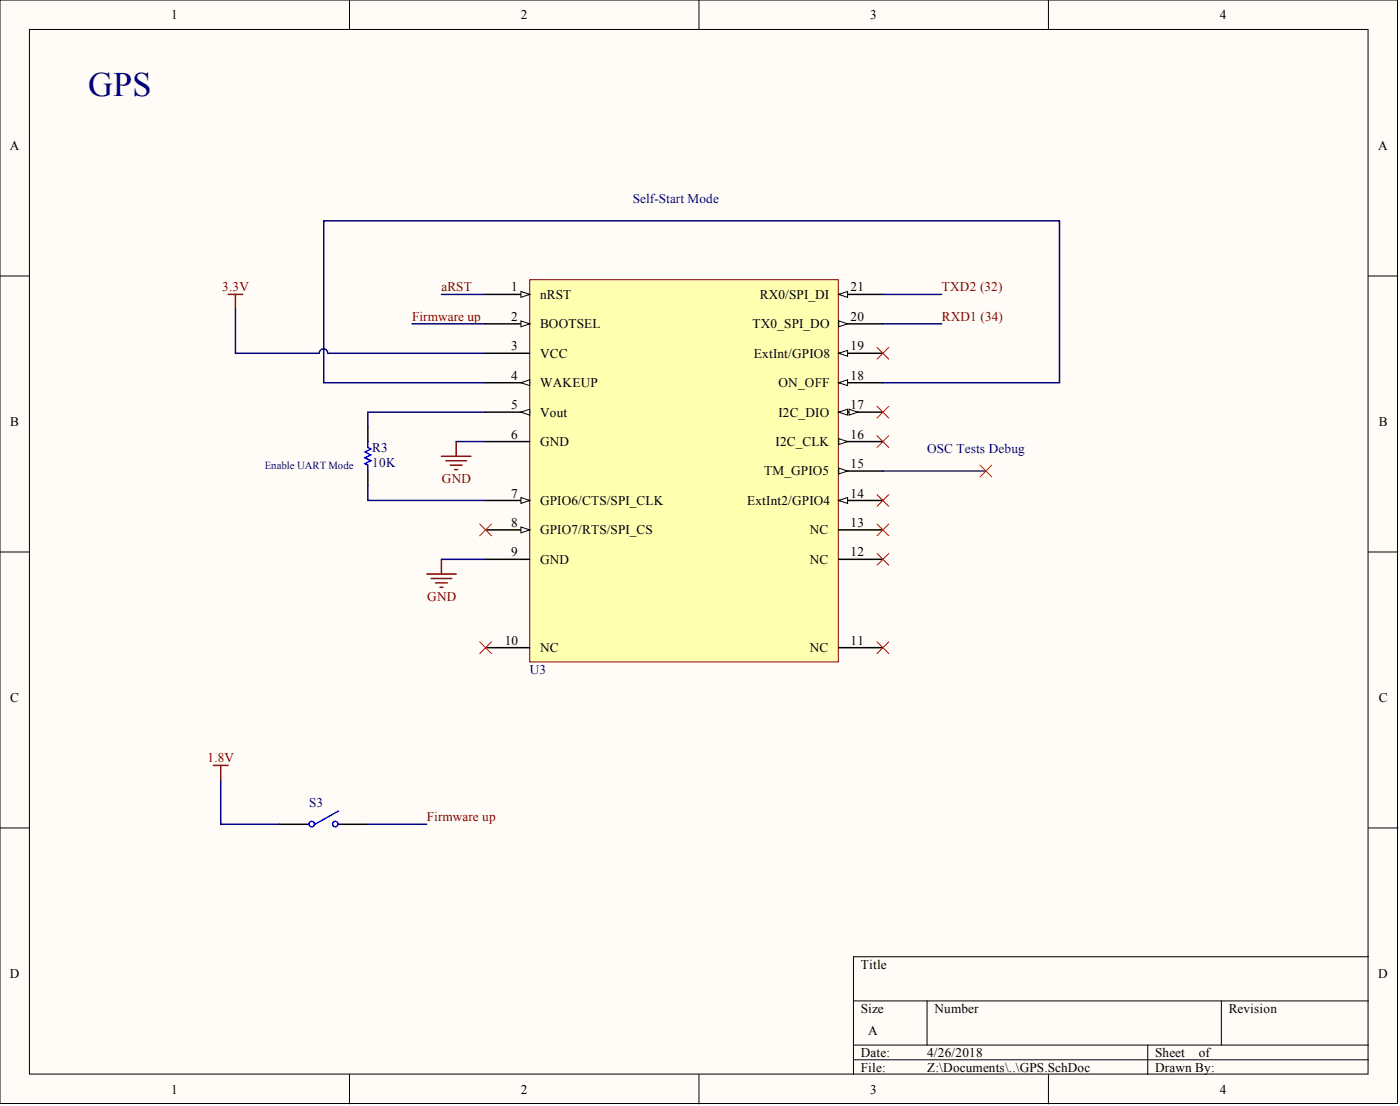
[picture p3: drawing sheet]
<svg xmlns="http://www.w3.org/2000/svg" width="241mm" height="190mm" viewBox="0 0 241 190" stroke-linecap="round" stroke-linejoin="round" font-family="sans-serif">
<g fill="#fffcf8" stroke="#000" stroke-width=".17">
<path d="M0 0h240.9v190.1h-240.9z"/>
<path d="M5.1 5.1h230.7v179.9h-230.7z"/>
</g>
<g fill="none" stroke="#000" stroke-width=".17">
<path d="M60.2 0v5.1M120.5 0v5.1M180.7 0v5.1M0 47.5h5.1M235.9 47.5h5M0 95.1h5.1M235.9 95.1h5M0 142.6h5.1M235.9 142.6h5M147.1 172.4h88.8M159.8 172.4v7.6M210.5 172.4v7.6"/>
<path d="M235.9 164.8h-88.8v20.3M60.2 185.1v5M120.5 185.1v5M147.1 180h88.8M147.1 182.5h88.8M180.7 185.1v5M197.8 180v5.1"/>
</g>
<path d="M91.3 48.2h53.2v65.8h-53.2z" fill="#ffffb0" stroke="#800000" stroke-width=".17"/>
<path d="M83.7 50.7h7.6" fill="none" stroke="#000" stroke-width=".25"/>
<path d="M89.8 50.2l1.5 .5-1.5 .5z" fill="#fffcf8" stroke="#000" stroke-width=".17"/>
<path d="M83.7 55.8h7.6" fill="none" stroke="#000" stroke-width=".25"/>
<path d="M89.8 55.3l1.5 .5-1.5 .5z" fill="#fffcf8" stroke="#000" stroke-width=".17"/>
<path d="M83.7 60.9h7.6M83.7 65.9h7.6" fill="none" stroke="#000" stroke-width=".25"/>
<path d="M89.8 65.9l1.5-.5v1z" fill="#fffcf8" stroke="#000" stroke-width=".17"/>
<path d="M83.7 71h7.6" fill="none" stroke="#000" stroke-width=".25"/>
<path d="M89.8 71l1.5-.5v1z" fill="#fffcf8" stroke="#000" stroke-width=".17"/>
<path d="M83.7 76.1h7.6M83.7 86.2h7.6" fill="none" stroke="#000" stroke-width=".25"/>
<path d="M89.8 85.7l1.5 .5-1.5 .5z" fill="#fffcf8" stroke="#000" stroke-width=".17"/>
<path d="M83.7 91.3h7.6" fill="none" stroke="#000" stroke-width=".25"/>
<path d="M89.8 90.8l1.5 .5-1.5 .5z" fill="#fffcf8" stroke="#000" stroke-width=".17"/>
<path d="M83.7 96.3h7.6M144.6 96.3h7.6M144.6 91.3h7.6M144.6 86.2h7.6M83.7 111.6h7.6M144.6 111.6h7.6" fill="none" stroke="#000" stroke-width=".25"/>
<path d="M144.6 86.2l1.5-.5v1z" fill="#fffcf8" stroke="#000" stroke-width=".17"/>
<path d="M144.6 81.1h7.6" fill="none" stroke="#000" stroke-width=".25"/>
<path d="M144.6 80.6l1.5 .5-1.5 .5z" fill="#fffcf8" stroke="#000" stroke-width=".17"/>
<path d="M144.6 76.1h7.6" fill="none" stroke="#000" stroke-width=".25"/>
<path d="M144.6 75.6l1.5 .5-1.5 .5z" fill="#fffcf8" stroke="#000" stroke-width=".17"/>
<path d="M144.6 71h7.6" fill="none" stroke="#000" stroke-width=".25"/>
<g fill="#fffcf8" stroke="#000" stroke-width=".17">
<path d="M144.6 71l1.5-.5v1z"/>
<path d="M146.3 70.5l1.6 .5-1.6 .5z"/>
</g>
<path d="M144.6 65.9h7.6" fill="none" stroke="#000" stroke-width=".25"/>
<path d="M144.6 65.9l1.5-.5v1z" fill="#fffcf8" stroke="#000" stroke-width=".17"/>
<path d="M144.6 60.9h7.6" fill="none" stroke="#000" stroke-width=".25"/>
<path d="M144.6 60.9l1.5-.6v1.1z" fill="#fffcf8" stroke="#000" stroke-width=".17"/>
<path d="M144.6 55.8h7.6" fill="none" stroke="#000" stroke-width=".25"/>
<path d="M144.6 55.3l1.5 .5-1.5 .5z" fill="#fffcf8" stroke="#000" stroke-width=".17"/>
<path d="M144.6 50.7h7.6" fill="none" stroke="#000" stroke-width=".25"/>
<path d="M144.6 50.7l1.5-.5v1z" fill="#fffcf8" stroke="#000" stroke-width=".17"/>
<g fill="none" stroke="#f00" stroke-width=".17">
<path d="M151.2 59.8l2 2.1M153.2 59.8l-2 2.1M151.2 70l2 2M151.2 75l2 2.1M153.2 70l-2 2M153.2 75l-2 2.1M82.7 90.3l2 2M84.7 90.3l-2 2M151.2 95.3l2 2.1M151.2 90.3l2 2M151.2 85.2l2 2M153.2 95.3l-2 2.1"/>
<path d="M153.2 90.3l-2 2M153.2 85.2l-2 2M168.9 80.1l2 2M170.9 80.1l-2 2M82.7 110.5l2 2.1M84.7 110.5l-2 2.1M151.2 110.5l2 2.1M153.2 110.5l-2 2.1"/>
</g>
<g fill="none" stroke="#000080" stroke-width=".25">
<path d="M40.6 53.2v7.7h14.4a.72 .72 0 0 1 .8-.8 .72 .72 0 0 1 .7 .7M71 55.8h12.7M76.1 50.7h7.6M152.2 50.7h10.1M152.2 55.8h10.1M56.6 60.9h27.1M78.6 76.1h5.1M83.7 65.9h-27.9v-27.9h126.8v27.9h-30.4M83.7 71h-20.3v2.5M63.4 83.7v2.5h20.3M76.1 96.3h7.6M152.2 81.1h17.7"/>
<path d="M38 134.4v7.6h10.2M63.4 142h10.2"/>
</g>
<path d="M63.4 73.5v2.6M63.4 81.1v2.6M48.2 142h5.1M58.3 142h5.1" fill="none" stroke="#000" stroke-width=".25"/>
<g fill="none" stroke="#00f" stroke-width=".25">
<path d="M63.4 76.1v1l.5 .2-1 .5 1 .5-1 .6 1 .5-1 .5 .5 .2v1M58.3 139.7l-4 2.3"/>
<circle cx="53.7" cy="141.9" r=".47"/>
<circle cx="57.8" cy="141.9" r=".47"/>
</g>
<g fill="none" stroke="#800000" stroke-width=".25">
<path d="M39.3 50.7h2.5M40.6 50.7v2.5M76.1 78.6h5.1M76.8 79.4h3.6M78.6 76.1v2.5M73.6 98.9h5M74.3 99.6h3.6M76.1 96.3v2.6M77.6 80.1h2M78.4 80.9h.5M75.1 100.4h2M75.8 101.2h.5"/>
<path d="M36.8 131.8h2.5M38 131.8v2.6"/>
</g>
<text font-size="5.9" fill="#000080" x="15.2" y="16.5">GPS</text>
<g font-size="2.3">
<text x="29.5" y="3.3">1</text>
<text x="89.8" y="3.3">2</text>
<text x="150" y="3.3">3</text>
<text x="210.3" y="3.3">4</text>
<text x="1.7" y="25.8">A</text>
<text x="237.6" y="25.8">A</text>
<text x="88.1" y="50.2">1</text>
<text x="93.1" y="51.5">nRST</text>
<text x="131" y="51.5">RX0/SPI_DI</text>
<text x="146.6" y="50.2">21</text>
<text x="88.1" y="55.3">2</text>
<text x="93.1" y="56.5">BOOTSEL</text>
<text x="129.7" y="56.5">TX0_SPI_DO</text>
<text x="146.6" y="55.3">20</text>
<text x="88.1" y="60.3">3</text>
<text x="88.1" y="65.4">4</text>
<text x="93.1" y="61.6">VCC</text>
<text x="129.9" y="61.6">ExtInt/GPIO8</text>
<text x="146.6" y="65.4">18</text>
<text x="146.6" y="60.3">19</text>
<text x="88.1" y="70.5">5</text>
<text x="93.1" y="66.7">WAKEUP</text>
<text x="93.1" y="71.8">Vout</text>
<text x="134.2" y="71.8">I2C_DIO</text>
<text x="134.2" y="66.7">ON_OFF</text>
<text x="146.6" y="70.5">17</text>
<text x="1.8" y="73.4">B</text>
<text x="88.1" y="75.6">6</text>
<text x="93.1" y="76.8">GND</text>
<text x="133.7" y="76.8">I2C_CLK</text>
<text x="146.6" y="75.6">16</text>
<text x="237.6" y="73.4">B</text>
<text x="131.7" y="81.9">TM_GPIO5</text>
<text x="146.6" y="80.6">15</text>
<text x="88.1" y="85.7">7</text>
<text x="93.1" y="87">GPIO6/CTS/SPI_CLK</text>
<text x="128.8" y="87">ExtInt2/GPIO4</text>
<text x="146.6" y="85.7">14</text>
<text x="88.1" y="90.8">8</text>
<text x="88.1" y="95.8">9</text>
<text x="93.1" y="92">GPIO7/RTS/SPI_CS</text>
<text x="139.6" y="92">NC</text>
<text x="146.6" y="95.8">12</text>
<text x="146.6" y="90.8">13</text>
<text x="93.1" y="97.1">GND</text>
<text x="139.6" y="97.1">NC</text>
<text x="87" y="111">10</text>
<text x="93.1" y="112.3">NC</text>
<text x="139.6" y="112.3">NC</text>
<text x="146.6" y="111">11</text>
<text x="1.8" y="120.9">C</text>
<text x="237.6" y="120.9">C</text>
<text x="148.4" y="166.8">Title</text>
<text x="1.7" y="168.4">D</text>
<text x="237.6" y="168.4">D</text>
<text x="148.4" y="174.4">Size</text>
<text x="149.6" y="178.2">A</text>
<text x="161.1" y="174.4">Number</text>
<text x="211.8" y="174.4">Revision</text>
<text x="148.4" y="182">Date:</text>
<text x="148.4" y="184.6">File:</text>
<text x="159.8" y="182">4/26/2018</text>
<text x="159.8" y="184.6">Z:\Documents\..\GPS.SchDoc</text>
<text x="199.1" y="182">Sheet</text>
<text x="199.1" y="184.6">Drawn By:</text>
<text x="206.6" y="182">of</text>
<text x="29.5" y="188.4">1</text>
<text x="89.8" y="188.4">2</text>
<text x="150" y="188.4">3</text>
<text x="210.3" y="188.4">4</text>
</g>
<g font-size="2.3" fill="#000080">
<text x="109.1" y="35">Self-Start Mode</text>
<text x="64.2" y="77.8">R3</text>
<text x="64.2" y="80.4">10K</text>
<text x="159.8" y="78.1">OSC Tests Debug</text>
<text x="91.3" y="116.1">U3</text>
<text x="53.3" y="138.9">S3</text>
</g>
<g font-size="2.3" fill="#800000">
<text x="38.3" y="50.2">3.3V</text>
<text x="76.1" y="50.2">aRST</text>
<text x="162.3" y="50.2">TXD2 (32)</text>
<text x="71" y="55.3">Firmware up</text>
<text x="162.3" y="55.3">RXD1 (34)</text>
<text x="76.2" y="83.2">GND</text>
<text x="73.6" y="103.4">GND</text>
<text x="35.8" y="131.3">1.8V</text>
<text x="73.6" y="141.5">Firmware up</text>
</g>
<text font-size="1.9" fill="#000080" x="45.7" y="80.7">Enable UART Mode</text>
</svg>
